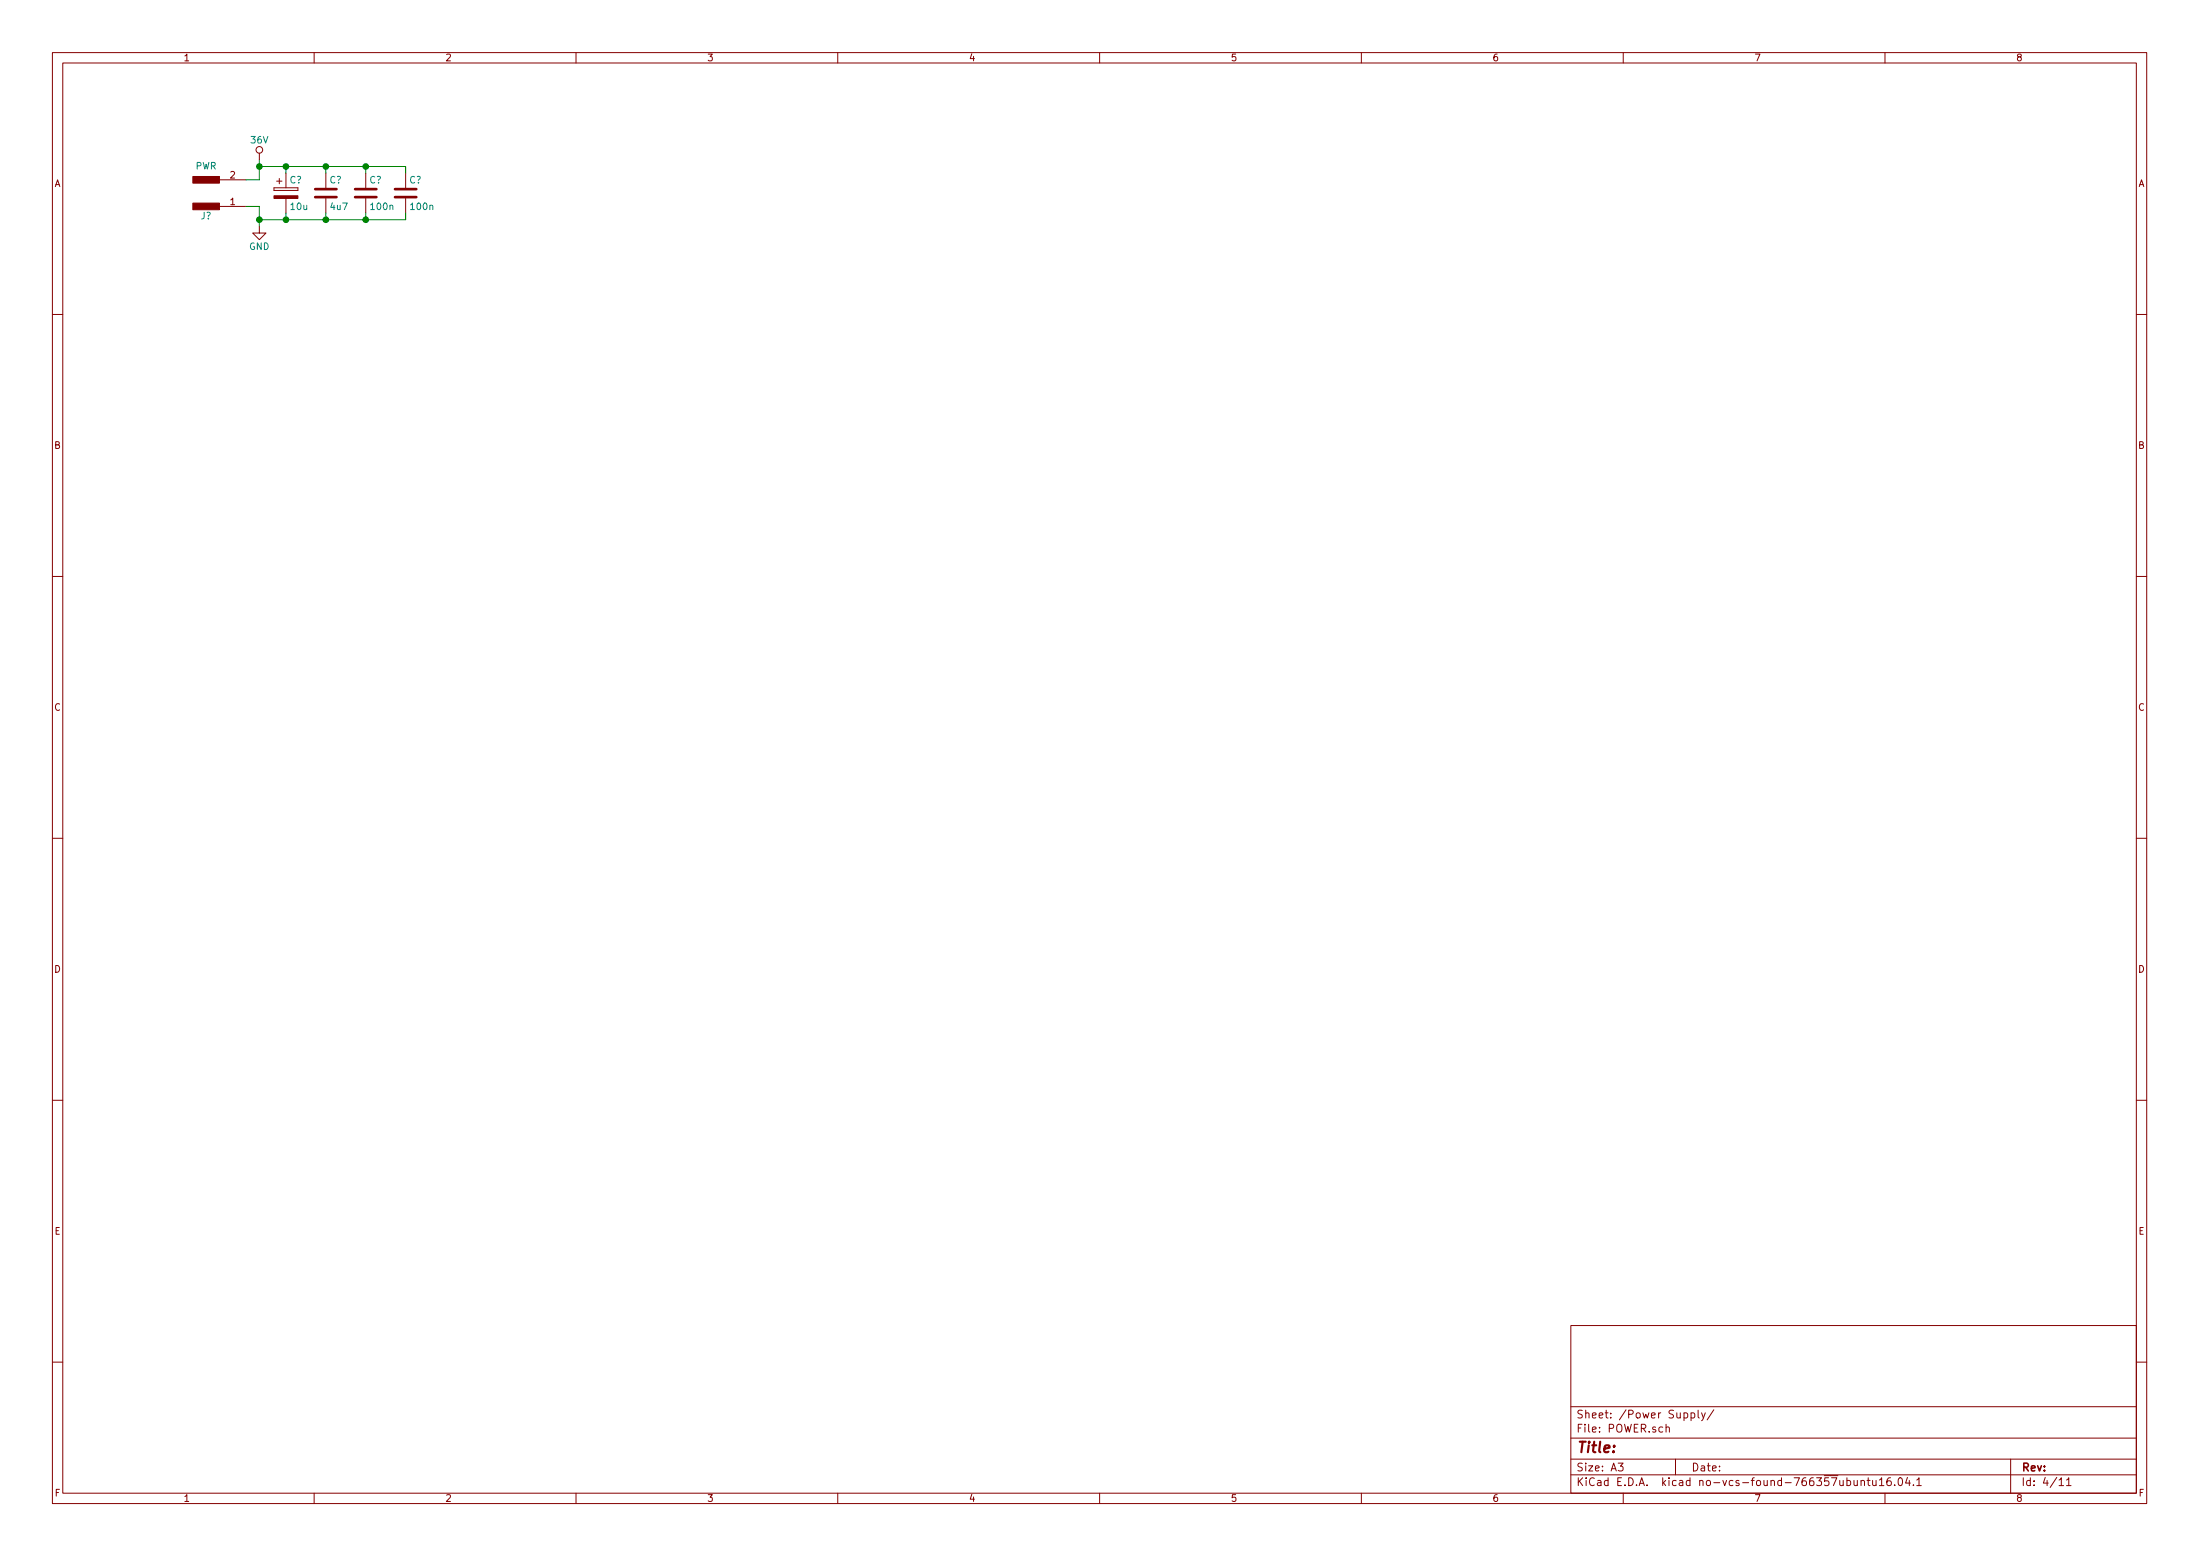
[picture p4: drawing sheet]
EESchema Schematic File Version 2
LIBS:power
LIBS:device
LIBS:transistors
LIBS:conn
LIBS:linear
LIBS:regul
LIBS:74xx
LIBS:cmos4000
LIBS:adc-dac
LIBS:memory
LIBS:xilinx
LIBS:microcontrollers
LIBS:dsp
LIBS:microchip
LIBS:analog_switches
LIBS:motorola
LIBS:texas
LIBS:intel
LIBS:audio
LIBS:interface
LIBS:digital-audio
LIBS:philips
LIBS:display
LIBS:cypress
LIBS:siliconi
LIBS:opto
LIBS:atmel
LIBS:contrib
LIBS:valves
LIBS:i.MX7_Test-cache
EELAYER 26 0
EELAYER END
$Descr A3 16535 11693
encoding utf-8
Sheet 4 11
Title ""
Date ""
Rev ""
Comp ""
Comment1 ""
Comment2 ""
Comment3 ""
Comment4 ""
$EndDescr
$Comp
L CONN_01X02_MALE J?
U 1 1
P 1550 1450
F 0 "J?" H 1550 1625 50  0000 C CNN
F 1 "PWR" H 1550 1250 50  0000 C CNN
F 2 "" H 1550 1550 50  0001 C CNN
F 3 "" H 1550 1550 50  0001 C CNN
	1    1550 1450
	1    0    0    1   
$EndComp
$Comp
L GND #PWR?
U 1 1
P 1950 1700
F 0 "#PWR?" H 1950 1450 50  0001 C CNN
F 1 "GND" H 1950 1550 50  0000 C CNN
F 2 "" H 1950 1700 50  0001 C CNN
F 3 "" H 1950 1700 50  0001 C CNN
	1    1950 1700
	1    0    0    -1  
$EndComp
Wire Wire Line
	1950 1550 1950 1700
Wire Wire Line
	1950 1550 1850 1550
Wire Wire Line
	1850 1350 1950 1350
Wire Wire Line
	1950 1350 1950 1200
$Comp
L 36V #PWR?
U 1 1
P 1950 1200
F 0 "#PWR?" H 1950 1050 50  0001 C CNN
F 1 "36V" H 1950 1350 50  0000 C CNN
F 2 "" H 1950 1200 50  0001 C CNN
F 3 "" H 1950 1200 50  0001 C CNN
	1    1950 1200
	1    0    0    -1  
$EndComp
$Comp
L C C?
U 1 1
P 2450 1450
F 0 "C?" H 2475 1550 50  0000 L CNN
F 1 "4u7" H 2475 1350 50  0000 L CNN
F 2 "" H 2488 1300 50  0001 C CNN
F 3 "" H 2450 1450 50  0001 C CNN
	1    2450 1450
	1    0    0    -1  
$EndComp
$Comp
L C C?
U 1 1
P 2750 1450
F 0 "C?" H 2775 1550 50  0000 L CNN
F 1 "100n" H 2775 1350 50  0000 L CNN
F 2 "" H 2788 1300 50  0001 C CNN
F 3 "" H 2750 1450 50  0001 C CNN
	1    2750 1450
	1    0    0    -1  
$EndComp
$Comp
L C C?
U 1 1
P 3050 1450
F 0 "C?" H 3075 1550 50  0000 L CNN
F 1 "100n" H 3075 1350 50  0000 L CNN
F 2 "" H 3088 1300 50  0001 C CNN
F 3 "" H 3050 1450 50  0001 C CNN
	1    3050 1450
	1    0    0    -1  
$EndComp
$Comp
L CP C?
U 1 1
P 2150 1450
F 0 "C?" H 2175 1550 50  0000 L CNN
F 1 "10u" H 2175 1350 50  0000 L CNN
F 2 "" H 2188 1300 50  0001 C CNN
F 3 "" H 2150 1450 50  0001 C CNN
	1    2150 1450
	1    0    0    -1  
$EndComp
Wire Wire Line
	1950 1250 3050 1250
Wire Wire Line
	3050 1250 3050 1300
Connection ~ 1950 1250
Wire Wire Line
	2750 1300 2750 1250
Connection ~ 2750 1250
Wire Wire Line
	2450 1300 2450 1250
Connection ~ 2450 1250
Wire Wire Line
	2150 1300 2150 1250
Connection ~ 2150 1250
Wire Wire Line
	1950 1650 3050 1650
Wire Wire Line
	3050 1650 3050 1600
Wire Wire Line
	2750 1600 2750 1650
Connection ~ 2750 1650
Wire Wire Line
	2450 1600 2450 1650
Connection ~ 2450 1650
Wire Wire Line
	2150 1600 2150 1650
Connection ~ 2150 1650
Connection ~ 1950 1650
$EndSCHEMATC
